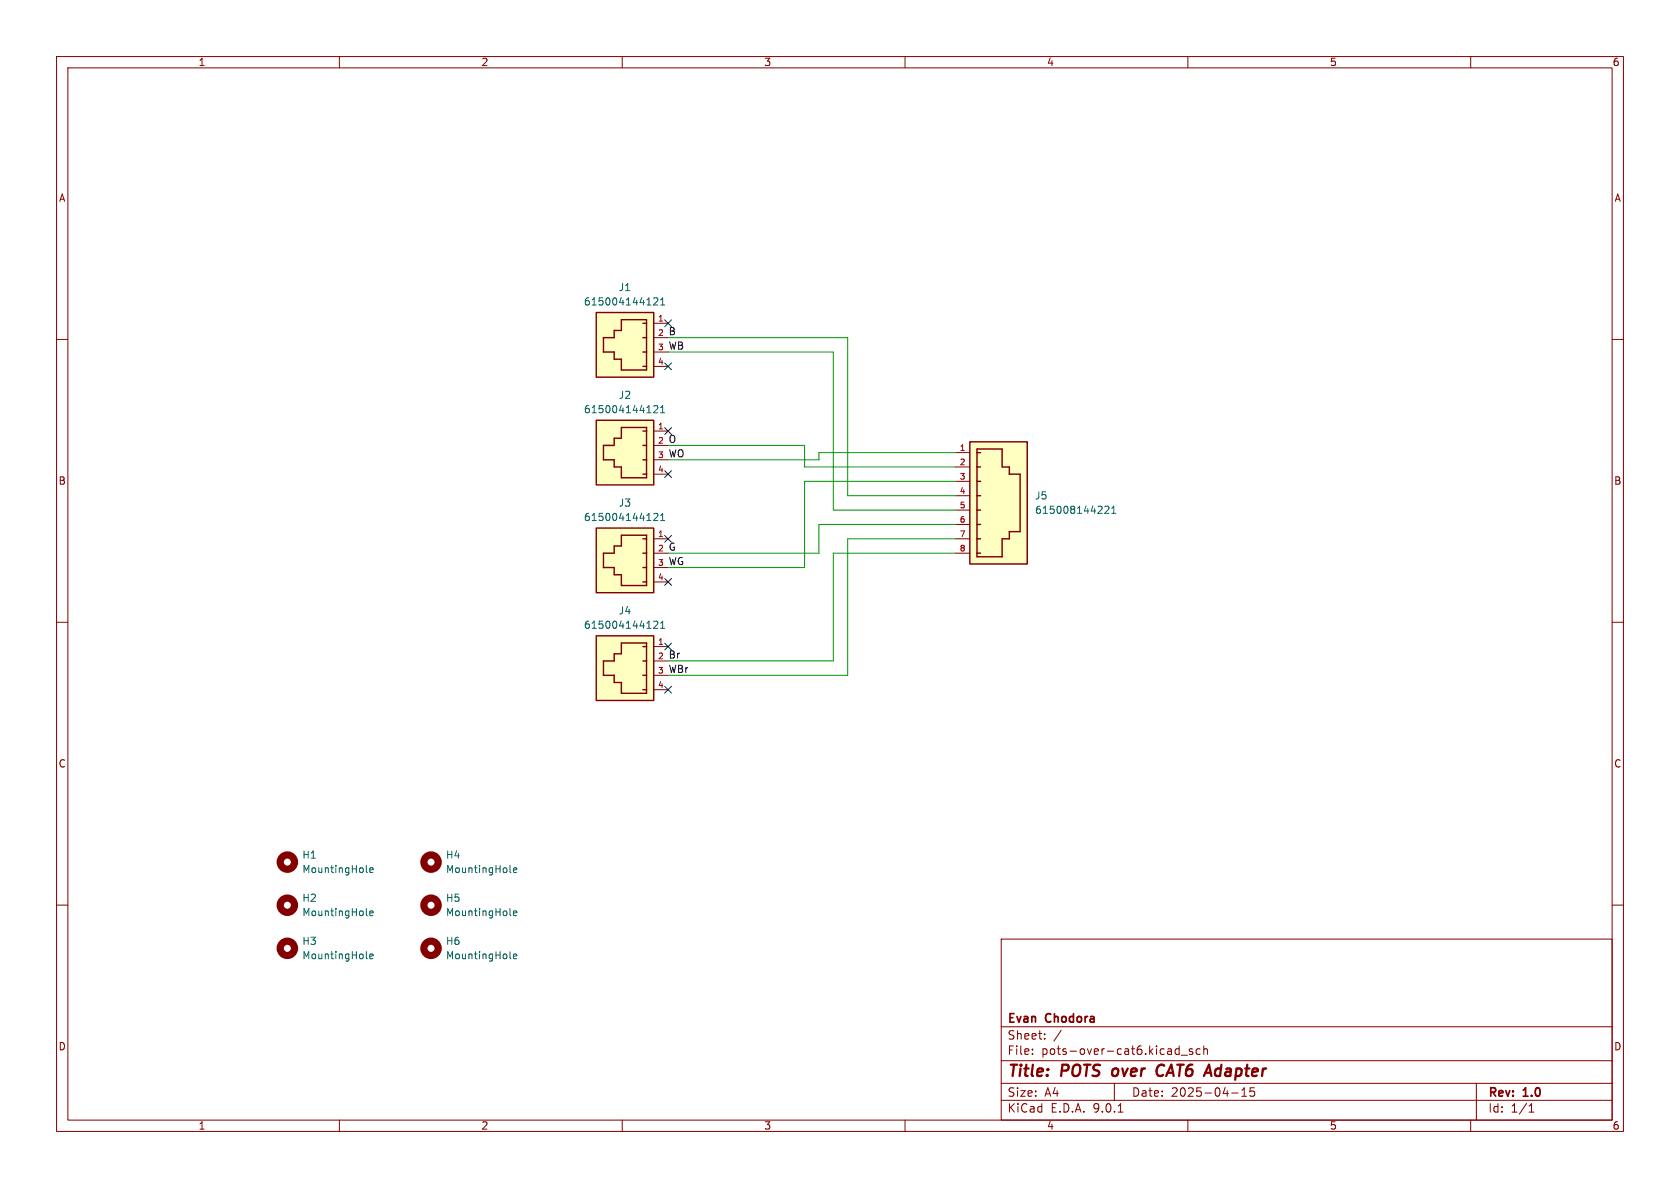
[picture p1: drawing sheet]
<svg xmlns="http://www.w3.org/2000/svg" width="297mm" height="210mm" viewBox="0 0 297 210" stroke-linecap="round" stroke-linejoin="round" font-family="sans-serif">
<g fill="none" stroke="#840000" stroke-width=".18">
<path d="M10 10h277v190h-277zM12 12h273v186h-273zM60 10v2M110 10v2M160 10v2M210 10v2M260 10v2M10 60h2M285 60h2M10 110h2M285 110h2M10 160h2"/>
<path d="M177 166h108v32h-108zM285 160h2M60 198v2M110 198v2M160 198v2M177 194.5h108M177 191.5h108M177 187.5h108M177 181.5h108M182.5 186.3v.1M182.5 185.5v.1M184.7 183.6v.1"/>
<path d="M184.7 182.8v.1M187.6 182.1l-1.3 2M197 191.5v3M197.7 196.6h.8M207.9 186.3h.6M207.9 185.5h.6M208.5 184.9v1.5M208.8 186.5h1.2M210 198v2M210.8 185.5l-.3-.1-.3 .2 .1 .2 .5 .2v.3h-.6M212.2 185.5l-.5-.1-.2 .3v.4l.1 .2h.6M212.8 185.5l.2-.1 .4 .1 .1 .9"/>
<path d="M212.8 184.9v1.5M217.7 193.2h1.2M219.5 193.8h.9M219.5 192.7l.5-.4v1.5M221 192.3v.7l.2-.1h.5l.1 .6-.3 .3-.5-.1M260 198v2M261 191.5v6.5M270.3 196.6h.9M270.3 195.5l.4-.4v1.5"/>
</g>
<path d="M196.8 189.1l-.2 .7 .3 .4M204.6 189.9a.68 .68 0 0 0 .9 .2M205.5 188.2a.77 .77 0 0 0-.9 .5" fill="none" stroke="#840000" stroke-width=".4"/>
<g fill="none" stroke="#840000" stroke-width="1.3">
<circle cx="50.8" cy="167.6" r="1.27"/>
<circle cx="50.8" cy="160" r="1.27"/>
</g>
<path d="M64.8 161.7l.1 .2M64.8 169.3l.1 .2M65.4 161.4l.6-.1-.1-.2-.4-.1-.1 .2v.6h.5M65.4 169.1l.6-.2-.1-.2-.4-.1-.1 .2v.6h.5" fill="none" stroke="#006464" stroke-width=".18"/>
<path d="M105.4 74.3h10.2v11.4h-10.2z" fill="#ffffc2"/>
<path d="M105.4 74.3h10.2v11.4h-10.2zM106.7 78.7h1.9v-1.2h1.3v-1.9h4.4v8.9h-4.4v-1.9h-1.3v-1.3h-1.9zM113.7 78.7h.6M113.7 76.2h.6M113.7 83.8h.6M113.7 81.3h.6" fill="none" stroke="#840000" stroke-width=".25"/>
<path d="M115.6 78.7h2.5M115.6 76.2h2.5M115.6 83.8h2.5M115.6 81.3h2.5" fill="none" stroke="#840000" stroke-width=".18"/>
<path d="M115.6 71.8l.5-.1 .2 .4-.8 .9h.8M116.8 73h.7M116.8 72.1l.3-.4v1.3M90.2 161.7l.1 .2M90.8 161.4l.6-.1-.1-.2-.4-.1-.1 .2v.6h.5" fill="none" stroke="#006464" stroke-width=".18"/>
<circle cx="76.2" cy="160" r="1.27" fill="none" stroke="#840000" stroke-width="1.3"/>
<path d="M105.4 55.2h10.2v11.5h-10.2z" fill="#ffffc2"/>
<path d="M105.4 55.2h10.2v11.5h-10.2zM106.7 59.7h1.9v-1.3h1.3v-1.9h4.4v8.9h-4.4v-1.9h-1.3v-1.3h-1.9zM113.7 59.7h.6M113.7 57.2h.6M113.7 64.8h.6M113.7 62.2h.6" fill="none" stroke="#840000" stroke-width=".25"/>
<path d="M115.6 59.7h2.5M115.6 57.2h2.5M115.6 64.8h2.5M115.6 62.2h2.5" fill="none" stroke="#840000" stroke-width=".18"/>
<path d="M115.6 52.8l.5-.2 .2 .4-.8 .9h.8M116.8 53.9h.7M116.8 53l.3-.4v1.3" fill="none" stroke="#006464" stroke-width=".18"/>
<path d="M105.4 93.3h10.2v11.5h-10.2z" fill="#ffffc2"/>
<path d="M105.4 93.3h10.2v11.5h-10.2zM106.7 97.8h1.9v-1.3h1.3v-1.9h4.4v8.9h-4.4v-1.9h-1.3v-1.3h-1.9zM113.7 97.8h.6M113.7 95.3h.6M113.7 102.9h.6M113.7 100.3h.6" fill="none" stroke="#840000" stroke-width=".25"/>
<path d="M115.6 97.8h2.5M115.6 95.3h2.5M115.6 102.9h2.5M115.6 100.3h2.5" fill="none" stroke="#840000" stroke-width=".18"/>
<path d="M115.6 90.9l.5-.2 .2 .4-.8 .9h.8M116.8 92h.7M116.8 91.1l.3-.4v1.3M64.8 154.1l.1 .1M65.4 153.8l.6-.1-.1-.2-.4-.1-.1 .2v.6h.5M90.2 154.1l.1 .1M90.8 153.8l.6-.1-.1-.2-.4-.1-.1 .2v.6h.5M90.2 169.3l.1 .2M90.8 169.1l.6-.2-.1-.2-.4-.1-.1 .2v.6h.5" fill="none" stroke="#006464" stroke-width=".18"/>
<g fill="none" stroke="#840000" stroke-width="1.3">
<circle cx="50.8" cy="152.4" r="1.27"/>
<circle cx="76.2" cy="152.4" r="1.27"/>
<circle cx="76.2" cy="167.6" r="1.27"/>
</g>
<path d="M171.4 78.1h10.2v21.6h-10.2z" fill="#ffffc2"/>
<path d="M171.4 78.1h10.2v21.6h-10.2zM172.7 79.4h4.5v3.2h1.2v1.2h1.9v10.2h-1.9v1.3h-1.2v3.1h-4.5zM172.7 80h.7M172.7 82.6h.7M172.7 85.1h.7M172.7 87.6h.7M172.7 90.2h.7M172.7 92.7h.7M172.7 95.3h.7M172.7 97.8h.7" fill="none" stroke="#840000" stroke-width=".25"/>
<path d="M168.9 80h2.5M168.9 82.6h2.5M168.9 85.1h2.5M168.9 87.6h2.5M168.9 90.2h2.5M168.9 92.7h2.5M168.9 95.3h2.5M168.9 97.8h2.5" fill="none" stroke="#840000" stroke-width=".18"/>
<path d="M195.3 89.6l.5-.1 .3 .3-.8 .9h.8M196.5 90.7h.8M196.5 89.8l.4-.3v1.2" fill="none" stroke="#006464" stroke-width=".18"/>
<path d="M105.4 112.4h10.2v11.4h-10.2z" fill="#ffffc2"/>
<path d="M105.4 112.4h10.2v11.4h-10.2zM106.7 116.8h1.9v-1.2h1.3v-1.9h4.4v8.9h-4.4v-1.9h-1.3v-1.3h-1.9zM113.7 119.4h.6M113.7 116.8h.6M113.7 114.3h.6M113.7 121.9h.6" fill="none" stroke="#840000" stroke-width=".25"/>
<path d="M115.6 119.4h2.5M115.6 116.8h2.5M115.6 114.3h2.5M115.6 121.9h2.5" fill="none" stroke="#840000" stroke-width=".18"/>
<path d="M115.6 109.9l.5-.1 .2 .4-.8 .9h.8M116.8 111.1h.7M116.8 110.2l.3-.4v1.3" fill="none" stroke="#006464" stroke-width=".18"/>
<path d="M118.1 59.7h31.8v27.9h19M118.1 62.2h29.2v28h21.6M118.1 78.7h24.1v3.9h26.7M168.9 80h-24.1v1.3h-26.7M168.9 92.7h-24.1v5.1h-26.7M168.9 97.8h-21.6v19h-29.2M168.9 95.3h-19v24.1h-31.8M168.9 85.1h-26.7v15.2h-24.1" fill="none" stroke="#009600" stroke-width=".18"/>
<g fill="none" stroke="#000084" stroke-width=".18">
<path d="M117.5 56.5l1.2 1.3M118.7 56.5l-1.2 1.3M117.5 64.2l1.2 1.2M117.5 75.6l1.2 1.2M118.7 64.2l-1.2 1.2M118.7 75.6l-1.2 1.2M117.5 83.2l1.2 1.2M117.5 94.6l1.2 1.3M118.7 83.2l-1.2 1.2M118.7 94.6l-1.2 1.3M117.5 102.3l1.2 1.2M117.5 113.7l1.2 1.2"/>
<path d="M118.7 102.3l-1.2 1.2M118.7 113.7l-1.2 1.2M117.5 121.3l1.2 1.2M118.7 121.3l-1.2 1.2"/>
</g>
<g font-size="2.8" fill="#840000">
<text x="178" y="190.9">Title:</text>
<text x="187.7" y="190.9">POTS</text>
<text x="197.5" y="190.9">over</text>
<text x="206.1" y="190.9">CAT6</text>
<text x="215.6" y="190.9">Adapter</text>
</g>
<g font-size="2.1" fill="#840000">
<text x="178" y="184">Sheet:</text>
<text x="178" y="181.2">Evan</text>
<text x="185" y="181.2">Chodora</text>
<text x="178" y="186.7">File:</text>
<text x="184.1" y="186.7">pots-over-cat6.kicad_sch</text>
<text x="178" y="196.9">KiCad</text>
<text x="178" y="194.1">Size:</text>
<text x="184.7" y="194.1">A4</text>
<text x="185.7" y="196.9">E.D.A.</text>
<text x="193.3" y="196.9">9.0.1</text>
<text x="200" y="194.1">Date:</text>
<text x="207" y="194.1">2025-04-15</text>
<text x="263" y="194.3">Rev:</text>
<text x="263" y="196.9">Id:</text>
<text x="267.1" y="196.9">1/1</text>
<text x="269.4" y="194.3">1.0</text>
</g>
<g font-size="1.8" fill="#840000">
<text x="35" y="11.9">1</text>
<text x="85" y="11.9">2</text>
<text x="135" y="11.9">3</text>
<text x="185" y="11.9">4</text>
<text x="235" y="11.9">5</text>
<text x="285" y="11.9">6</text>
<text x="10.3" y="35.9">A</text>
<text x="285.3" y="35.9">A</text>
<text x="10.3" y="85.9">B</text>
<text x="285.3" y="85.9">B</text>
<text x="10.3" y="135.9">C</text>
<text x="285.3" y="135.9">C</text>
<text x="10.3" y="185.9">D</text>
<text x="285.3" y="185.9">D</text>
<text x="35" y="199.9">1</text>
<text x="85" y="199.9">2</text>
<text x="135" y="199.9">3</text>
<text x="185" y="199.9">4</text>
<text x="235" y="199.9">5</text>
<text x="285" y="199.9">6</text>
</g>
<g font-size="1.8" fill="#006464">
<text x="109.3" y="51.7">J1</text>
<text x="103.1" y="54.2">615004144121</text>
<text x="109.3" y="70.7">J2</text>
<text x="103.1" y="73.3">615004144121</text>
<text x="109.3" y="89.8">J3</text>
<text x="182.9" y="88.5">J5</text>
<text x="103.1" y="92.3">615004144121</text>
<text x="182.9" y="91">615008144221</text>
<text x="103.1" y="111.4">615004144121</text>
<text x="109.3" y="108.8">J4</text>
<text x="53.3" y="152">H1</text>
<text x="53.3" y="154.5">MountingHole</text>
<text x="78.7" y="152">H4</text>
<text x="78.7" y="154.5">MountingHole</text>
<text x="53.3" y="159.6">H2</text>
<text x="78.7" y="159.6">H5</text>
<text x="53.3" y="162.2">MountingHole</text>
<text x="53.3" y="167.2">H3</text>
<text x="78.7" y="162.2">MountingHole</text>
<text x="78.7" y="167.2">H6</text>
<text x="53.3" y="169.8">MountingHole</text>
<text x="78.7" y="169.8">MountingHole</text>
</g>
<g font-size="1.8" fill="#0f0f0f">
<text x="118.1" y="59.3">B</text>
<text x="118.1" y="61.9">WB</text>
<text x="118.1" y="78.4">O</text>
<text x="118.1" y="80.9">WO</text>
<text x="118.1" y="100">WG</text>
<text x="118.1" y="97.4">G</text>
<text x="118.1" y="116.5">Br</text>
<text x="118.1" y="119">WBr</text>
</g>
<g font-size="1.4" fill="#a90000">
<text x="116.2" y="59.4">2</text>
<text x="116.2" y="56.9">1</text>
<text x="116.2" y="64.5">4</text>
<text x="116.2" y="62">3</text>
<text x="116.2" y="75.9">1</text>
<text x="116.2" y="83.6">4</text>
<text x="116.2" y="81">3</text>
<text x="116.2" y="78.5">2</text>
<text x="169.6" y="79.8">1</text>
<text x="169.6" y="82.3">2</text>
<text x="169.6" y="84.8">3</text>
<text x="169.6" y="87.4">4</text>
<text x="169.6" y="89.9">5</text>
<text x="116.2" y="95">1</text>
<text x="169.6" y="92.5">6</text>
<text x="169.6" y="95">7</text>
<text x="116.2" y="100.1">3</text>
<text x="116.2" y="97.5">2</text>
<text x="169.6" y="97.5">8</text>
<text x="116.2" y="102.6">4</text>
<text x="116.2" y="119.1">3</text>
<text x="116.2" y="116.6">2</text>
<text x="116.2" y="114">1</text>
<text x="116.2" y="121.7">4</text>
</g>
</svg>
